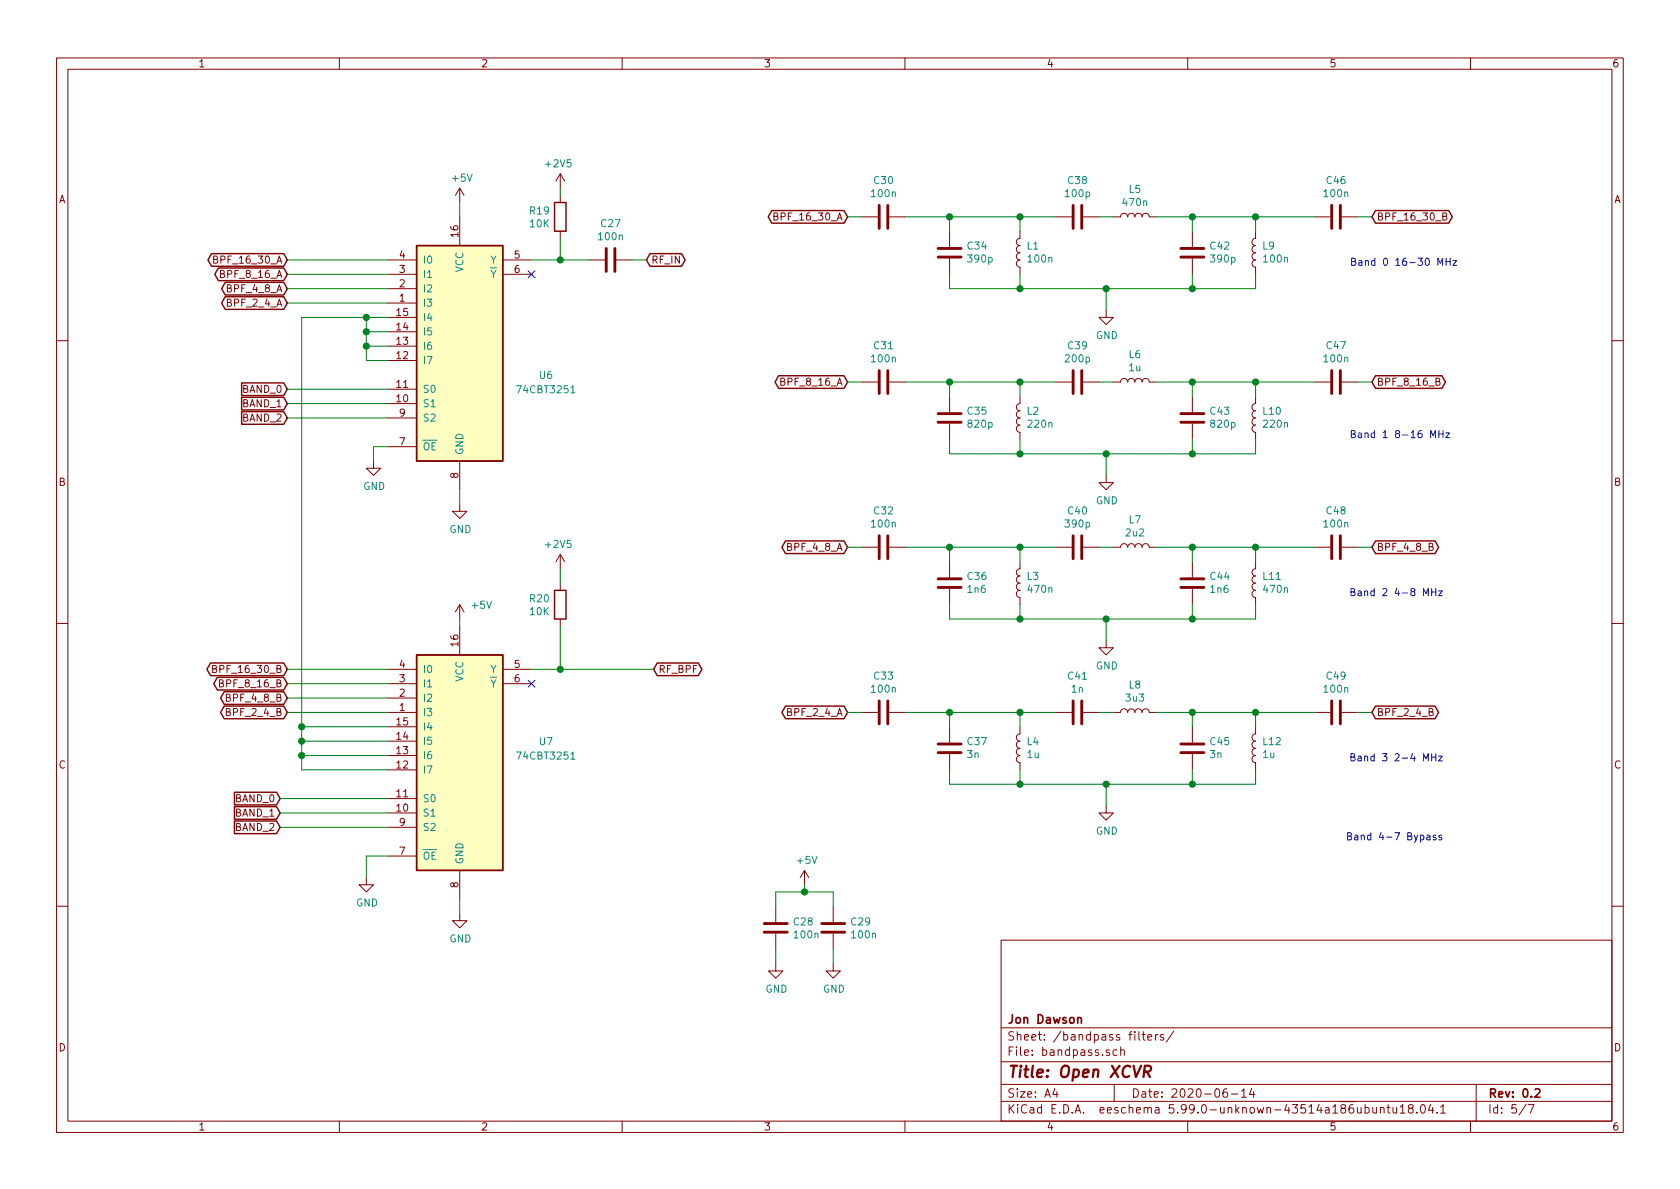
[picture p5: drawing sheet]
EESchema Schematic File Version 5
EELAYER 30 0
EELAYER END
$Descr A4 11693 8268
encoding utf-8
Sheet 4 7
Title "Open XCVR"
Date "2020-06-14"
Rev "0.2"
Comp "Jon Dawson"
Comment1 ""
Comment2 ""
Comment3 ""
Comment4 ""
Comment5 ""
Comment6 ""
Comment7 ""
Comment8 ""
Comment9 ""
$EndDescr
Connection ~ 2100 5050
Connection ~ 2100 5150
Connection ~ 2100 5250
Connection ~ 2550 2200
Connection ~ 2550 2300
Connection ~ 2550 2400
Connection ~ 3900 1800
Connection ~ 3900 4650
Connection ~ 5600 6200
Connection ~ 6610 1500
Connection ~ 6610 2650
Connection ~ 6610 3800
Connection ~ 6610 4950
Connection ~ 7100 1500
Connection ~ 7100 2000
Connection ~ 7100 2650
Connection ~ 7100 3150
Connection ~ 7100 3800
Connection ~ 7100 4300
Connection ~ 7100 4950
Connection ~ 7100 5450
Connection ~ 7700 2000
Connection ~ 7700 3150
Connection ~ 7700 4300
Connection ~ 7700 5450
Connection ~ 8300 1500
Connection ~ 8300 2000
Connection ~ 8300 2650
Connection ~ 8300 3150
Connection ~ 8300 3800
Connection ~ 8300 4300
Connection ~ 8300 4950
Connection ~ 8300 5450
Connection ~ 8740 1500
Connection ~ 8740 2650
Connection ~ 8740 3800
Connection ~ 8740 4950
NoConn ~ 3700 1900
NoConn ~ 3700 4750
Wire Wire Line
	1950 5550 2700 5550
Wire Wire Line
	1950 5650 2700 5650
Wire Wire Line
	1950 5750 2700 5750
Wire Wire Line
	2000 1800 2700 1800
Wire Wire Line
	2000 1900 2700 1900
Wire Wire Line
	2000 2000 2700 2000
Wire Wire Line
	2000 2100 2700 2100
Wire Wire Line
	2000 2700 2700 2700
Wire Wire Line
	2000 2800 2700 2800
Wire Wire Line
	2000 2900 2700 2900
Wire Wire Line
	2000 4750 2700 4750
Wire Wire Line
	2000 4850 2700 4850
Wire Wire Line
	2000 4950 2700 4950
Wire Wire Line
	2100 2200 2100 5050
Wire Wire Line
	2100 5050 2700 5050
Wire Wire Line
	2100 5150 2100 5050
Wire Wire Line
	2100 5150 2700 5150
Wire Wire Line
	2100 5250 2100 5150
Wire Wire Line
	2100 5250 2700 5250
Wire Wire Line
	2100 5350 2100 5250
Wire Wire Line
	2100 5350 2700 5350
Wire Wire Line
	2550 2200 2100 2200
Wire Wire Line
	2550 2200 2550 2300
Wire Wire Line
	2550 2300 2550 2400
Wire Wire Line
	2550 2400 2550 2500
Wire Wire Line
	2550 5950 2700 5950
Wire Wire Line
	2550 6100 2550 5950
Wire Wire Line
	2600 3100 2700 3100
Wire Wire Line
	2600 3200 2600 3100
Wire Wire Line
	2700 2200 2550 2200
Wire Wire Line
	2700 2300 2550 2300
Wire Wire Line
	2700 2400 2550 2400
Wire Wire Line
	2700 2500 2550 2500
Wire Wire Line
	2700 4650 2000 4650
Wire Wire Line
	3200 1400 3200 1500
Wire Wire Line
	3200 3400 3200 3500
Wire Wire Line
	3200 4300 3200 4350
Wire Wire Line
	3200 6250 3200 6350
Wire Wire Line
	3700 1800 3900 1800
Wire Wire Line
	3700 4650 3900 4650
Wire Wire Line
	3900 1350 3900 1300
Wire Wire Line
	3900 1650 3900 1800
Wire Wire Line
	3900 3950 3900 4050
Wire Wire Line
	3900 4350 3900 4650
Wire Wire Line
	4100 1800 3900 1800
Wire Wire Line
	4500 1800 4400 1800
Wire Wire Line
	4550 4650 3900 4650
Wire Wire Line
	5400 6200 5400 6300
Wire Wire Line
	5400 6600 5400 6700
Wire Wire Line
	5600 6150 5600 6200
Wire Wire Line
	5600 6200 5400 6200
Wire Wire Line
	5800 6200 5600 6200
Wire Wire Line
	5800 6300 5800 6200
Wire Wire Line
	5800 6600 5800 6700
Wire Wire Line
	5900 1500 6000 1500
Wire Wire Line
	5900 2650 6000 2650
Wire Wire Line
	5900 3800 6000 3800
Wire Wire Line
	5900 4950 6000 4950
Wire Wire Line
	6300 1500 6610 1500
Wire Wire Line
	6300 2650 6610 2650
Wire Wire Line
	6300 3800 6610 3800
Wire Wire Line
	6300 4950 6610 4950
Wire Wire Line
	6610 1500 6610 1600
Wire Wire Line
	6610 1500 7100 1500
Wire Wire Line
	6610 1900 6610 2000
Wire Wire Line
	6610 2000 7100 2000
Wire Wire Line
	6610 2650 6610 2750
Wire Wire Line
	6610 2650 7100 2650
Wire Wire Line
	6610 3050 6610 3150
Wire Wire Line
	6610 3150 7100 3150
Wire Wire Line
	6610 3800 6610 3900
Wire Wire Line
	6610 3800 7100 3800
Wire Wire Line
	6610 4200 6610 4300
Wire Wire Line
	6610 4300 7100 4300
Wire Wire Line
	6610 4950 6610 5050
Wire Wire Line
	6610 4950 7100 4950
Wire Wire Line
	6610 5350 6610 5450
Wire Wire Line
	6610 5450 7100 5450
Wire Wire Line
	7100 1500 7100 1600
Wire Wire Line
	7100 1500 7350 1500
Wire Wire Line
	7100 1900 7100 2000
Wire Wire Line
	7100 2000 7700 2000
Wire Wire Line
	7100 2650 7100 2750
Wire Wire Line
	7100 2650 7350 2650
Wire Wire Line
	7100 3050 7100 3150
Wire Wire Line
	7100 3150 7700 3150
Wire Wire Line
	7100 3800 7100 3900
Wire Wire Line
	7100 3800 7350 3800
Wire Wire Line
	7100 4200 7100 4300
Wire Wire Line
	7100 4300 7700 4300
Wire Wire Line
	7100 4950 7100 5050
Wire Wire Line
	7100 4950 7350 4950
Wire Wire Line
	7100 5350 7100 5450
Wire Wire Line
	7100 5450 7700 5450
Wire Wire Line
	7650 1500 7750 1500
Wire Wire Line
	7650 2650 7750 2650
Wire Wire Line
	7650 3800 7750 3800
Wire Wire Line
	7650 4950 7750 4950
Wire Wire Line
	7700 2000 7700 2150
Wire Wire Line
	7700 2000 8300 2000
Wire Wire Line
	7700 3150 7700 3300
Wire Wire Line
	7700 3150 8300 3150
Wire Wire Line
	7700 4300 7700 4450
Wire Wire Line
	7700 4300 8300 4300
Wire Wire Line
	7700 5450 7700 5600
Wire Wire Line
	7700 5450 8300 5450
Wire Wire Line
	8050 1500 8300 1500
Wire Wire Line
	8050 2650 8300 2650
Wire Wire Line
	8050 3800 8300 3800
Wire Wire Line
	8050 4950 8300 4950
Wire Wire Line
	8300 1500 8300 1600
Wire Wire Line
	8300 1500 8740 1500
Wire Wire Line
	8300 1900 8300 2000
Wire Wire Line
	8300 2000 8740 2000
Wire Wire Line
	8300 2650 8300 2750
Wire Wire Line
	8300 2650 8740 2650
Wire Wire Line
	8300 3050 8300 3150
Wire Wire Line
	8300 3150 8740 3150
Wire Wire Line
	8300 3800 8300 3900
Wire Wire Line
	8300 3800 8740 3800
Wire Wire Line
	8300 4200 8300 4300
Wire Wire Line
	8300 4300 8740 4300
Wire Wire Line
	8300 4950 8300 5050
Wire Wire Line
	8300 4950 8740 4950
Wire Wire Line
	8300 5350 8300 5450
Wire Wire Line
	8300 5450 8740 5450
Wire Wire Line
	8740 1500 8740 1600
Wire Wire Line
	8740 1500 9150 1500
Wire Wire Line
	8740 2000 8740 1900
Wire Wire Line
	8740 2650 8740 2750
Wire Wire Line
	8740 2650 9150 2650
Wire Wire Line
	8740 3150 8740 3050
Wire Wire Line
	8740 3800 8740 3900
Wire Wire Line
	8740 3800 9150 3800
Wire Wire Line
	8740 4300 8740 4200
Wire Wire Line
	8740 4950 8740 5050
Wire Wire Line
	8740 4950 9150 4950
Wire Wire Line
	8740 5450 8740 5350
Wire Wire Line
	9450 1500 9550 1500
Wire Wire Line
	9450 2650 9550 2650
Wire Wire Line
	9450 3800 9550 3800
Wire Wire Line
	9450 4950 9550 4950
Text Notes 10050 4150 2    50   ~ 0
Band 2 4-8 MHz
Text Notes 10050 5300 2    50   ~ 0
Band 3 2-4 MHz
Text Notes 10050 5850 2    50   ~ 0
Band 4-7 Bypass
Text Notes 10100 3050 2    50   ~ 0
Band 1 8-16 MHz
Text Notes 10150 1850 2    50   ~ 0
Band 0 16-30 MHz
Text GLabel 1950 5550 0    50   Input ~ 0
BAND_0
Text GLabel 1950 5650 0    50   Input ~ 0
BAND_1
Text GLabel 1950 5750 0    50   Input ~ 0
BAND_2
Text GLabel 2000 1800 0    50   BiDi ~ 0
BPF_16_30_A
Text GLabel 2000 1900 0    50   BiDi ~ 0
BPF_8_16_A
Text GLabel 2000 2000 0    50   BiDi ~ 0
BPF_4_8_A
Text GLabel 2000 2100 0    50   BiDi ~ 0
BPF_2_4_A
Text GLabel 2000 2700 0    50   Input ~ 0
BAND_0
Text GLabel 2000 2800 0    50   Input ~ 0
BAND_1
Text GLabel 2000 2900 0    50   Input ~ 0
BAND_2
Text GLabel 2000 4650 0    50   BiDi ~ 0
BPF_16_30_B
Text GLabel 2000 4750 0    50   BiDi ~ 0
BPF_8_16_B
Text GLabel 2000 4850 0    50   BiDi ~ 0
BPF_4_8_B
Text GLabel 2000 4950 0    50   BiDi ~ 0
BPF_2_4_B
Text GLabel 4500 1800 2    50   BiDi ~ 0
RF_IN
Text GLabel 4550 4650 2    50   BiDi ~ 0
RF_BPF
Text GLabel 5900 1500 0    50   BiDi ~ 0
BPF_16_30_A
Text GLabel 5900 2650 0    50   BiDi ~ 0
BPF_8_16_A
Text GLabel 5900 3800 0    50   BiDi ~ 0
BPF_4_8_A
Text GLabel 5900 4950 0    50   BiDi ~ 0
BPF_2_4_A
Text GLabel 9550 1500 2    50   BiDi ~ 0
BPF_16_30_B
Text GLabel 9550 2650 2    50   BiDi ~ 0
BPF_8_16_B
Text GLabel 9550 3800 2    50   BiDi ~ 0
BPF_4_8_B
Text GLabel 9550 4950 2    50   BiDi ~ 0
BPF_2_4_B
$Comp
L power:+5V #PWR053
U 1 1
P 3200 1400
F 0 "#PWR053" H 3200 1250 50  0001 C CNN
F 1 "+5V" H 3215 1573 50  0000 C CNN
F 2 "" H 3200 1400 50  0001 C CNN
F 3 "" H 3200 1400 50  0001 C CNN
	1    3200 1400
	1    0    0    -1  
$EndComp
$Comp
L power:+5V #PWR055
U 1 1
P 3200 4300
F 0 "#PWR055" H 3200 4150 50  0001 C CNN
F 1 "+5V" H 3350 4400 50  0000 C CNN
F 2 "" H 3200 4300 50  0001 C CNN
F 3 "" H 3200 4300 50  0001 C CNN
	1    3200 4300
	1    0    0    -1  
$EndComp
$Comp
L power:+2V5 #PWR057
U 1 1
P 3900 1300
F 0 "#PWR057" H 3900 1150 50  0001 C CNN
F 1 "+2V5" H 3915 1473 50  0000 C CNN
F 2 "" H 3900 1300 50  0001 C CNN
F 3 "" H 3900 1300 50  0001 C CNN
	1    3900 1300
	-1   0    0    -1  
$EndComp
$Comp
L power:+2V5 #PWR058
U 1 1
P 3900 3950
F 0 "#PWR058" H 3900 3800 50  0001 C CNN
F 1 "+2V5" H 3915 4123 50  0000 C CNN
F 2 "" H 3900 3950 50  0001 C CNN
F 3 "" H 3900 3950 50  0001 C CNN
	1    3900 3950
	-1   0    0    -1  
$EndComp
$Comp
L power:+5V #PWR060
U 1 1
P 5600 6150
F 0 "#PWR060" H 5600 6000 50  0001 C CNN
F 1 "+5V" H 5615 6323 50  0000 C CNN
F 2 "" H 5600 6150 50  0001 C CNN
F 3 "" H 5600 6150 50  0001 C CNN
	1    5600 6150
	1    0    0    -1  
$EndComp
$Comp
L power:GND #PWR051
U 1 1
P 2550 6100
F 0 "#PWR051" H 2550 5850 50  0001 C CNN
F 1 "GND" H 2555 5927 50  0000 C CNN
F 2 "" H 2550 6100 50  0001 C CNN
F 3 "" H 2550 6100 50  0001 C CNN
	1    2550 6100
	1    0    0    -1  
$EndComp
$Comp
L power:GND #PWR052
U 1 1
P 2600 3200
F 0 "#PWR052" H 2600 2950 50  0001 C CNN
F 1 "GND" H 2605 3027 50  0000 C CNN
F 2 "" H 2600 3200 50  0001 C CNN
F 3 "" H 2600 3200 50  0001 C CNN
	1    2600 3200
	1    0    0    -1  
$EndComp
$Comp
L power:GND #PWR054
U 1 1
P 3200 3500
F 0 "#PWR054" H 3200 3250 50  0001 C CNN
F 1 "GND" H 3205 3327 50  0000 C CNN
F 2 "" H 3200 3500 50  0001 C CNN
F 3 "" H 3200 3500 50  0001 C CNN
	1    3200 3500
	1    0    0    -1  
$EndComp
$Comp
L power:GND #PWR056
U 1 1
P 3200 6350
F 0 "#PWR056" H 3200 6100 50  0001 C CNN
F 1 "GND" H 3205 6177 50  0000 C CNN
F 2 "" H 3200 6350 50  0001 C CNN
F 3 "" H 3200 6350 50  0001 C CNN
	1    3200 6350
	1    0    0    -1  
$EndComp
$Comp
L power:GND #PWR059
U 1 1
P 5400 6700
F 0 "#PWR059" H 5400 6450 50  0001 C CNN
F 1 "GND" H 5405 6527 50  0000 C CNN
F 2 "" H 5400 6700 50  0001 C CNN
F 3 "" H 5400 6700 50  0001 C CNN
	1    5400 6700
	1    0    0    -1  
$EndComp
$Comp
L power:GND #PWR061
U 1 1
P 5800 6700
F 0 "#PWR061" H 5800 6450 50  0001 C CNN
F 1 "GND" H 5805 6527 50  0000 C CNN
F 2 "" H 5800 6700 50  0001 C CNN
F 3 "" H 5800 6700 50  0001 C CNN
	1    5800 6700
	1    0    0    -1  
$EndComp
$Comp
L power:GND #PWR062
U 1 1
P 7700 2150
F 0 "#PWR062" H 7700 1900 50  0001 C CNN
F 1 "GND" H 7705 1977 50  0000 C CNN
F 2 "" H 7700 2150 50  0001 C CNN
F 3 "" H 7700 2150 50  0001 C CNN
	1    7700 2150
	1    0    0    -1  
$EndComp
$Comp
L power:GND #PWR063
U 1 1
P 7700 3300
F 0 "#PWR063" H 7700 3050 50  0001 C CNN
F 1 "GND" H 7705 3127 50  0000 C CNN
F 2 "" H 7700 3300 50  0001 C CNN
F 3 "" H 7700 3300 50  0001 C CNN
	1    7700 3300
	1    0    0    -1  
$EndComp
$Comp
L power:GND #PWR064
U 1 1
P 7700 4450
F 0 "#PWR064" H 7700 4200 50  0001 C CNN
F 1 "GND" H 7705 4277 50  0000 C CNN
F 2 "" H 7700 4450 50  0001 C CNN
F 3 "" H 7700 4450 50  0001 C CNN
	1    7700 4450
	1    0    0    -1  
$EndComp
$Comp
L power:GND #PWR065
U 1 1
P 7700 5600
F 0 "#PWR065" H 7700 5350 50  0001 C CNN
F 1 "GND" H 7705 5427 50  0000 C CNN
F 2 "" H 7700 5600 50  0001 C CNN
F 3 "" H 7700 5600 50  0001 C CNN
	1    7700 5600
	1    0    0    -1  
$EndComp
$Comp
L Device:L L1
U 1 1
P 7100 1750
F 0 "L1" H 7057 1705 50  0000 R CNN
F 1 "100n" H 7057 1795 50  0000 R CNN
F 2 "Inductor_SMD:L_TDK_NLV32_3.2x2.5mm" H 7100 1750 50  0001 C CNN
F 3 "~" H 7100 1750 50  0001 C CNN
	1    7100 1750
	-1   0    0    1   
$EndComp
$Comp
L Device:L L2
U 1 1
P 7100 2900
F 0 "L2" H 7057 2855 50  0000 R CNN
F 1 "220n" H 7057 2945 50  0000 R CNN
F 2 "Inductor_SMD:L_TDK_NLV32_3.2x2.5mm" H 7100 2900 50  0001 C CNN
F 3 "~" H 7100 2900 50  0001 C CNN
	1    7100 2900
	-1   0    0    1   
$EndComp
$Comp
L Device:L L3
U 1 1
P 7100 4050
F 0 "L3" H 7057 4005 50  0000 R CNN
F 1 "470n" H 7057 4095 50  0000 R CNN
F 2 "Inductor_SMD:L_TDK_NLV32_3.2x2.5mm" H 7100 4050 50  0001 C CNN
F 3 "~" H 7100 4050 50  0001 C CNN
	1    7100 4050
	-1   0    0    1   
$EndComp
$Comp
L Device:L L4
U 1 1
P 7100 5200
F 0 "L4" H 7057 5155 50  0000 R CNN
F 1 "1u" H 7057 5245 50  0000 R CNN
F 2 "Inductor_SMD:L_TDK_NLV32_3.2x2.5mm" H 7100 5200 50  0001 C CNN
F 3 "~" H 7100 5200 50  0001 C CNN
	1    7100 5200
	-1   0    0    1   
$EndComp
$Comp
L Device:L L5
U 1 1
P 7900 1500
F 0 "L5" V 8089 1500 50  0000 C CNN
F 1 "470n" V 7998 1500 50  0000 C CNN
F 2 "Inductor_SMD:L_TDK_NLV32_3.2x2.5mm" H 7900 1500 50  0001 C CNN
F 3 "~" H 7900 1500 50  0001 C CNN
	1    7900 1500
	0    -1   -1   0   
$EndComp
$Comp
L Device:L L6
U 1 1
P 7900 2650
F 0 "L6" V 8089 2650 50  0000 C CNN
F 1 "1u" V 7998 2650 50  0000 C CNN
F 2 "Inductor_SMD:L_TDK_NLV32_3.2x2.5mm" H 7900 2650 50  0001 C CNN
F 3 "~" H 7900 2650 50  0001 C CNN
	1    7900 2650
	0    -1   -1   0   
$EndComp
$Comp
L Device:L L7
U 1 1
P 7900 3800
F 0 "L7" V 8089 3800 50  0000 C CNN
F 1 "2u2" V 7998 3800 50  0000 C CNN
F 2 "Inductor_SMD:L_TDK_NLV32_3.2x2.5mm" H 7900 3800 50  0001 C CNN
F 3 "~" H 7900 3800 50  0001 C CNN
	1    7900 3800
	0    -1   -1   0   
$EndComp
$Comp
L Device:L L8
U 1 1
P 7900 4950
F 0 "L8" V 8089 4950 50  0000 C CNN
F 1 "3u3" V 7998 4950 50  0000 C CNN
F 2 "Inductor_SMD:L_TDK_NLV32_3.2x2.5mm" H 7900 4950 50  0001 C CNN
F 3 "~" H 7900 4950 50  0001 C CNN
	1    7900 4950
	0    -1   -1   0   
$EndComp
$Comp
L Device:L L9
U 1 1
P 8740 1750
F 0 "L9" H 8697 1705 50  0000 R CNN
F 1 "100n" H 8697 1795 50  0000 R CNN
F 2 "Inductor_SMD:L_TDK_NLV32_3.2x2.5mm" H 8740 1750 50  0001 C CNN
F 3 "~" H 8740 1750 50  0001 C CNN
	1    8740 1750
	-1   0    0    1   
$EndComp
$Comp
L Device:L L10
U 1 1
P 8740 2900
F 0 "L10" H 8697 2855 50  0000 R CNN
F 1 "220n" H 8697 2945 50  0000 R CNN
F 2 "Inductor_SMD:L_TDK_NLV32_3.2x2.5mm" H 8740 2900 50  0001 C CNN
F 3 "~" H 8740 2900 50  0001 C CNN
	1    8740 2900
	-1   0    0    1   
$EndComp
$Comp
L Device:L L11
U 1 1
P 8740 4050
F 0 "L11" H 8697 4005 50  0000 R CNN
F 1 "470n" H 8697 4095 50  0000 R CNN
F 2 "Inductor_SMD:L_TDK_NLV32_3.2x2.5mm" H 8740 4050 50  0001 C CNN
F 3 "~" H 8740 4050 50  0001 C CNN
	1    8740 4050
	-1   0    0    1   
$EndComp
$Comp
L Device:L L12
U 1 1
P 8740 5200
F 0 "L12" H 8697 5155 50  0000 R CNN
F 1 "1u" H 8697 5245 50  0000 R CNN
F 2 "Inductor_SMD:L_TDK_NLV32_3.2x2.5mm" H 8740 5200 50  0001 C CNN
F 3 "~" H 8740 5200 50  0001 C CNN
	1    8740 5200
	-1   0    0    1   
$EndComp
$Comp
L Device:R R19
U 1 1
P 3900 1500
F 0 "R19" H 3970 1545 50  0000 L CNN
F 1 "10K" H 3970 1455 50  0000 L CNN
F 2 "Resistor_SMD:R_0805_2012Metric" V 3830 1500 50  0001 C CNN
F 3 "~" H 3900 1500 50  0001 C CNN
	1    3900 1500
	-1   0    0    -1  
$EndComp
$Comp
L Device:R R20
U 1 1
P 3900 4200
F 0 "R20" H 3970 4245 50  0000 L CNN
F 1 "10K" H 3970 4155 50  0000 L CNN
F 2 "Resistor_SMD:R_0805_2012Metric" V 3830 4200 50  0001 C CNN
F 3 "~" H 3900 4200 50  0001 C CNN
	1    3900 4200
	-1   0    0    -1  
$EndComp
$Comp
L Device:C C27
U 1 1
P 4250 1800
F 0 "C27" V 4501 1800 50  0000 C CNN
F 1 "100n" V 4410 1800 50  0000 C CNN
F 2 "Capacitor_SMD:C_0805_2012Metric" H 4288 1650 50  0001 C CNN
F 3 "~" H 4250 1800 50  0001 C CNN
	1    4250 1800
	0    1    -1   0   
$EndComp
$Comp
L Device:C C28
U 1 1
P 5400 6450
F 0 "C28" H 5515 6495 50  0000 L CNN
F 1 "100n" H 5515 6405 50  0000 L CNN
F 2 "Capacitor_SMD:C_0805_2012Metric" H 5438 6300 50  0001 C CNN
F 3 "~" H 5400 6450 50  0001 C CNN
	1    5400 6450
	1    0    0    -1  
$EndComp
$Comp
L Device:C C29
U 1 1
P 5800 6450
F 0 "C29" H 5915 6495 50  0000 L CNN
F 1 "100n" H 5915 6405 50  0000 L CNN
F 2 "Capacitor_SMD:C_0805_2012Metric" H 5838 6300 50  0001 C CNN
F 3 "~" H 5800 6450 50  0001 C CNN
	1    5800 6450
	1    0    0    -1  
$EndComp
$Comp
L Device:C C30
U 1 1
P 6150 1500
F 0 "C30" V 6401 1500 50  0000 C CNN
F 1 "100n" V 6310 1500 50  0000 C CNN
F 2 "Capacitor_SMD:C_0805_2012Metric" H 6188 1350 50  0001 C CNN
F 3 "~" H 6150 1500 50  0001 C CNN
	1    6150 1500
	0    -1   -1   0   
$EndComp
$Comp
L Device:C C31
U 1 1
P 6150 2650
F 0 "C31" V 6401 2650 50  0000 C CNN
F 1 "100n" V 6310 2650 50  0000 C CNN
F 2 "Capacitor_SMD:C_0805_2012Metric" H 6188 2500 50  0001 C CNN
F 3 "~" H 6150 2650 50  0001 C CNN
	1    6150 2650
	0    -1   -1   0   
$EndComp
$Comp
L Device:C C32
U 1 1
P 6150 3800
F 0 "C32" V 6401 3800 50  0000 C CNN
F 1 "100n" V 6310 3800 50  0000 C CNN
F 2 "Capacitor_SMD:C_0805_2012Metric" H 6188 3650 50  0001 C CNN
F 3 "~" H 6150 3800 50  0001 C CNN
	1    6150 3800
	0    -1   -1   0   
$EndComp
$Comp
L Device:C C33
U 1 1
P 6150 4950
F 0 "C33" V 6401 4950 50  0000 C CNN
F 1 "100n" V 6310 4950 50  0000 C CNN
F 2 "Capacitor_SMD:C_0805_2012Metric" H 6188 4800 50  0001 C CNN
F 3 "~" H 6150 4950 50  0001 C CNN
	1    6150 4950
	0    -1   -1   0   
$EndComp
$Comp
L Device:C C34
U 1 1
P 6610 1750
F 0 "C34" H 6495 1705 50  0000 R CNN
F 1 "390p" H 6495 1795 50  0000 R CNN
F 2 "Capacitor_SMD:C_0805_2012Metric" H 6648 1600 50  0001 C CNN
F 3 "~" H 6610 1750 50  0001 C CNN
	1    6610 1750
	-1   0    0    1   
$EndComp
$Comp
L Device:C C35
U 1 1
P 6610 2900
F 0 "C35" H 6495 2855 50  0000 R CNN
F 1 "820p" H 6495 2945 50  0000 R CNN
F 2 "Capacitor_SMD:C_0805_2012Metric" H 6648 2750 50  0001 C CNN
F 3 "~" H 6610 2900 50  0001 C CNN
	1    6610 2900
	-1   0    0    1   
$EndComp
$Comp
L Device:C C36
U 1 1
P 6610 4050
F 0 "C36" H 6495 4005 50  0000 R CNN
F 1 "1n6" H 6495 4095 50  0000 R CNN
F 2 "Capacitor_SMD:C_0805_2012Metric" H 6648 3900 50  0001 C CNN
F 3 "~" H 6610 4050 50  0001 C CNN
	1    6610 4050
	-1   0    0    1   
$EndComp
$Comp
L Device:C C37
U 1 1
P 6610 5200
F 0 "C37" H 6495 5155 50  0000 R CNN
F 1 "3n" H 6495 5245 50  0000 R CNN
F 2 "Capacitor_SMD:C_0805_2012Metric" H 6648 5050 50  0001 C CNN
F 3 "~" H 6610 5200 50  0001 C CNN
	1    6610 5200
	-1   0    0    1   
$EndComp
$Comp
L Device:C C38
U 1 1
P 7500 1500
F 0 "C38" V 7751 1500 50  0000 C CNN
F 1 "100p" V 7660 1500 50  0000 C CNN
F 2 "Capacitor_SMD:C_0805_2012Metric" H 7538 1350 50  0001 C CNN
F 3 "~" H 7500 1500 50  0001 C CNN
	1    7500 1500
	0    -1   -1   0   
$EndComp
$Comp
L Device:C C39
U 1 1
P 7500 2650
F 0 "C39" V 7751 2650 50  0000 C CNN
F 1 "200p" V 7660 2650 50  0000 C CNN
F 2 "Capacitor_SMD:C_0805_2012Metric" H 7538 2500 50  0001 C CNN
F 3 "~" H 7500 2650 50  0001 C CNN
	1    7500 2650
	0    -1   -1   0   
$EndComp
$Comp
L Device:C C40
U 1 1
P 7500 3800
F 0 "C40" V 7751 3800 50  0000 C CNN
F 1 "390p" V 7660 3800 50  0000 C CNN
F 2 "Capacitor_SMD:C_0805_2012Metric" H 7538 3650 50  0001 C CNN
F 3 "~" H 7500 3800 50  0001 C CNN
	1    7500 3800
	0    -1   -1   0   
$EndComp
$Comp
L Device:C C41
U 1 1
P 7500 4950
F 0 "C41" V 7751 4950 50  0000 C CNN
F 1 "1n" V 7660 4950 50  0000 C CNN
F 2 "Capacitor_SMD:C_0805_2012Metric" H 7538 4800 50  0001 C CNN
F 3 "~" H 7500 4950 50  0001 C CNN
	1    7500 4950
	0    -1   -1   0   
$EndComp
$Comp
L Device:C C42
U 1 1
P 8300 1750
F 0 "C42" H 8185 1705 50  0000 R CNN
F 1 "390p" H 8185 1795 50  0000 R CNN
F 2 "Capacitor_SMD:C_0805_2012Metric" H 8338 1600 50  0001 C CNN
F 3 "~" H 8300 1750 50  0001 C CNN
	1    8300 1750
	-1   0    0    1   
$EndComp
$Comp
L Device:C C43
U 1 1
P 8300 2900
F 0 "C43" H 8185 2855 50  0000 R CNN
F 1 "820p" H 8185 2945 50  0000 R CNN
F 2 "Capacitor_SMD:C_0805_2012Metric" H 8338 2750 50  0001 C CNN
F 3 "~" H 8300 2900 50  0001 C CNN
	1    8300 2900
	-1   0    0    1   
$EndComp
$Comp
L Device:C C44
U 1 1
P 8300 4050
F 0 "C44" H 8185 4005 50  0000 R CNN
F 1 "1n6" H 8185 4095 50  0000 R CNN
F 2 "Capacitor_SMD:C_0805_2012Metric" H 8338 3900 50  0001 C CNN
F 3 "~" H 8300 4050 50  0001 C CNN
	1    8300 4050
	-1   0    0    1   
$EndComp
$Comp
L Device:C C45
U 1 1
P 8300 5200
F 0 "C45" H 8185 5155 50  0000 R CNN
F 1 "3n" H 8185 5245 50  0000 R CNN
F 2 "Capacitor_SMD:C_0805_2012Metric" H 8338 5050 50  0001 C CNN
F 3 "~" H 8300 5200 50  0001 C CNN
	1    8300 5200
	-1   0    0    1   
$EndComp
$Comp
L Device:C C46
U 1 1
P 9300 1500
F 0 "C46" V 9551 1500 50  0000 C CNN
F 1 "100n" V 9460 1500 50  0000 C CNN
F 2 "Capacitor_SMD:C_0805_2012Metric" H 9338 1350 50  0001 C CNN
F 3 "~" H 9300 1500 50  0001 C CNN
	1    9300 1500
	0    -1   -1   0   
$EndComp
$Comp
L Device:C C47
U 1 1
P 9300 2650
F 0 "C47" V 9551 2650 50  0000 C CNN
F 1 "100n" V 9460 2650 50  0000 C CNN
F 2 "Capacitor_SMD:C_0805_2012Metric" H 9338 2500 50  0001 C CNN
F 3 "~" H 9300 2650 50  0001 C CNN
	1    9300 2650
	0    -1   -1   0   
$EndComp
$Comp
L Device:C C48
U 1 1
P 9300 3800
F 0 "C48" V 9551 3800 50  0000 C CNN
F 1 "100n" V 9460 3800 50  0000 C CNN
F 2 "Capacitor_SMD:C_0805_2012Metric" H 9338 3650 50  0001 C CNN
F 3 "~" H 9300 3800 50  0001 C CNN
	1    9300 3800
	0    -1   -1   0   
$EndComp
$Comp
L Device:C C49
U 1 1
P 9300 4950
F 0 "C49" V 9551 4950 50  0000 C CNN
F 1 "100n" V 9460 4950 50  0000 C CNN
F 2 "Capacitor_SMD:C_0805_2012Metric" H 9338 4800 50  0001 C CNN
F 3 "~" H 9300 4950 50  0001 C CNN
	1    9300 4950
	0    -1   -1   0   
$EndComp
$Comp
L 74xx:74LS251 U6
U 1 1
P 3200 2400
F 0 "U6" H 3800 2200 50  0000 C CNN
F 1 "74CBT3251" H 3800 2100 50  0000 C CNN
F 2 "Package_SO:SOIC-16_3.9x9.9mm_P1.27mm" H 3200 2400 50  0001 C CNN
F 3 "http://www.ti.com/lit/gpn/sn74LS251" H 3200 2400 50  0001 C CNN
	1    3200 2400
	1    0    0    -1  
$EndComp
$Comp
L 74xx:74LS251 U7
U 1 1
P 3200 5250
F 0 "U7" H 3800 5350 50  0000 C CNN
F 1 "74CBT3251" H 3800 5250 50  0000 C CNN
F 2 "Package_SO:SOIC-16_3.9x9.9mm_P1.27mm" H 3200 5250 50  0001 C CNN
F 3 "http://www.ti.com/lit/gpn/sn74LS251" H 3200 5250 50  0001 C CNN
	1    3200 5250
	1    0    0    -1  
$EndComp
$EndSCHEMATC
